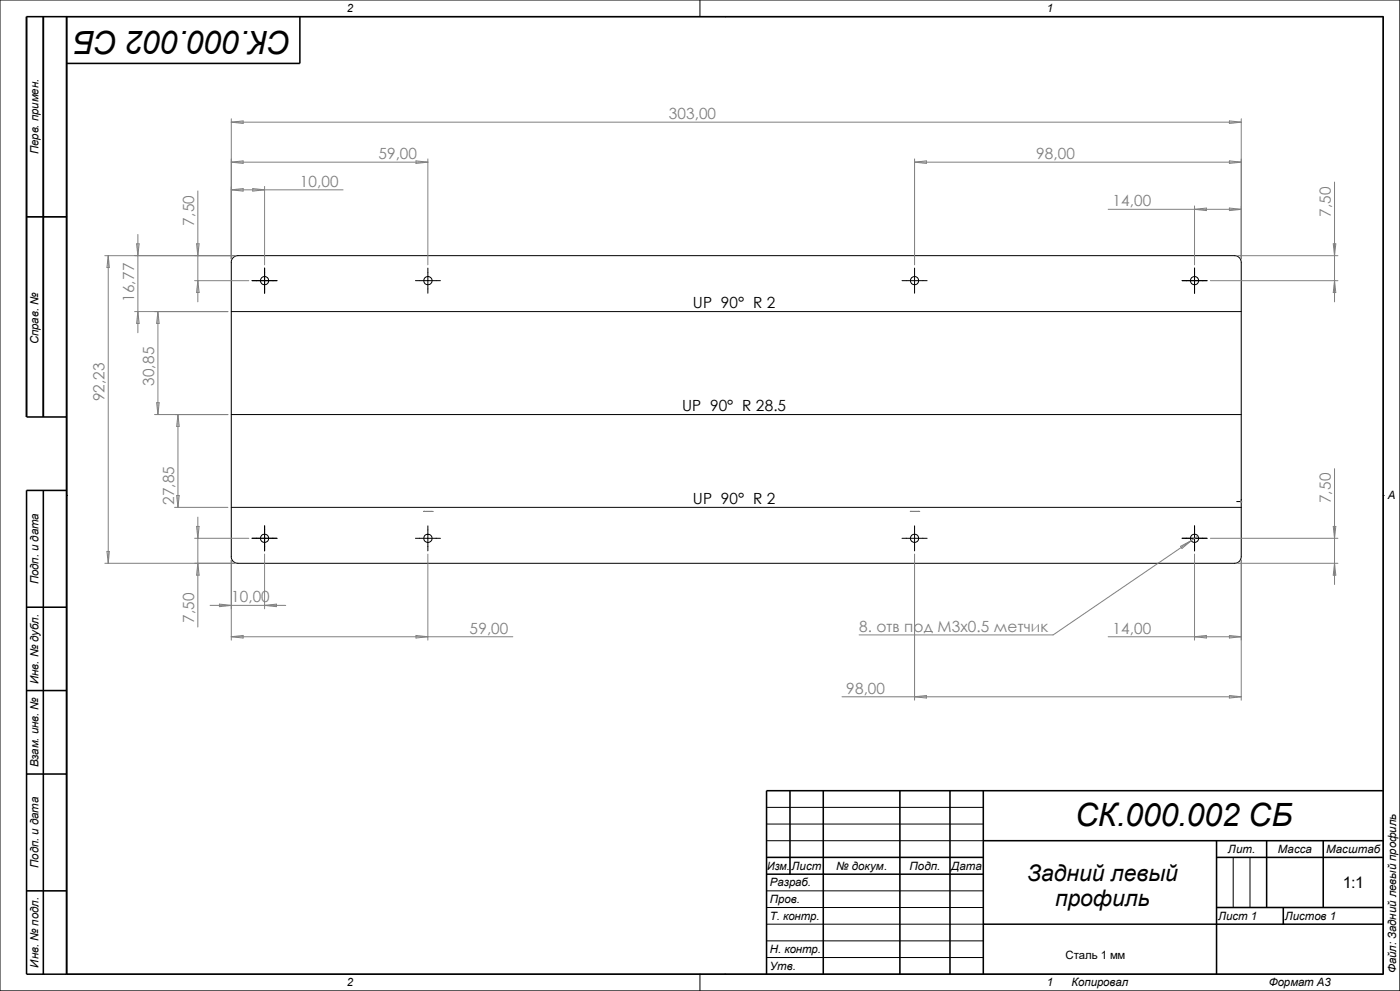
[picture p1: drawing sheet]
<svg xmlns="http://www.w3.org/2000/svg" width="420mm" height="297mm" viewBox="0 0 420 297" stroke-linecap="round" stroke-linejoin="round" font-family="sans-serif">
<g fill="none" stroke="#000" stroke-width=".3">
<path d="M0 0h419.9v297h-419.9zM20 5h395v287h-395zM210 0v5M217.5 5h.1M8 65h12M69.9 77.2l.7-.4 .8-.2h299a2.02 2.02 0 0 1 2 2v88.2a1.95 1.95 0 0 1-2 2h-299a1.89 1.89 0 0 1-2-2v-88.6zM69.4 93.4h303M75.6 84.1h7.5M79.4 80.3v7.6M124.6 84.1h7.5M128.4 80.3v7.6M270.6 84.1h7.5"/>
<path d="M274.4 80.3v7.6M354.6 84.1h7.5M358.4 80.3v7.6M69.4 124.2h303M20 148.5h.1M69.4 152.1h303M79.4 157.6v7.5M128.4 157.6v7.5M274.4 157.6v7.5M358.4 157.6v7.5M371 150.3h1.4M415 148.5h.1"/>
<path d="M75.6 161.3h7.5M124.6 161.3h7.5M270.6 161.3h7.5M354.6 161.3h7.5M230 247h65M230 242h65M230 252h65M370 257v15M375 257v15M230 272h65M230 267h65M230 277h65"/>
<path d="M210 292v5M217.5 292h.1M230 287h65M230 282h65"/>
<circle cx="79.4" cy="84.1" r="1.26"/>
<circle cx="128.4" cy="84.1" r="1.26"/>
<circle cx="274.4" cy="84.1" r="1.26"/>
<circle cx="358.4" cy="84.1" r="1.26"/>
<circle cx="79.4" cy="161.3" r="1.24"/>
<circle cx="128.4" cy="161.3" r="1.24"/>
<circle cx="274.4" cy="161.3" r="1.24"/>
<circle cx="358.4" cy="161.3" r="1.24"/>
</g>
<g fill="none" stroke="#000" stroke-width=".47">
<path d="M13 5v120M20 5v287M90 5v14h-70M8 65h12M20 125h-12v-120h407v287h-407v-145h12M13 147v145M8 182h12M8 207h12M8 232h12M237 237v25M247 237v55M270 237v55"/>
<path d="M285 237v55M295 237v55M415 237h-185v55M230 257h65M295 252h120M365 252v40M365 257h50M380 252v20M397 252v20M8 267h12M230 262h65M295 277h120"/>
<path d="M365 272h50M385 272v5"/>
</g>
<g fill="none" stroke="#808080" stroke-width=".3">
<path d="M69.4 35.6v42M69.4 36.6l3.5-.4v.8zM69.4 36.6h303M368.8 36.2l3.6 .4-3.6 .4zM372.4 35.6v42M59.4 57.2v33.3M69.4 48.6l3.5-.4v.8zM69.4 56.9l3.5-.4v.8zM69.4 56.9h33.5M69.4 48.6h59M75.8 56.5l3.6 .4-3.6 .4zM79.4 55.9v23.5"/>
<path d="M124.8 48.2l3.6 .4-3.6 .4zM128.4 47.6v31.8M274.4 48.6l3.5-.4v.8zM274.4 48.6h98M274.4 47.6v31.8M368.8 48.2l3.6 .4-3.6 .4zM400.3 54.6v35.9M31.5 76.6h38.9M32.5 76.6l.3 3.6h-.7zM32.5 76.6v92.2M41 73.1h.7l-.3 3.5zM41.4 70.3v29.4"/>
<path d="M59 73.1h.7l-.3 3.5zM332.4 62.7h40M358.4 62.7l3.5-.3v.7zM358.4 61.7v17.7M368.8 62.4l3.6 .3-3.6 .4zM371.3 76.6h30.1M400 73.1h.7l-.4 3.5zM40.4 93.4h28M41.4 93.4l.3 3.5h-.7zM47.4 93.4v30.8M47.4 93.4l.4 3.5h-.8zM58.4 84.1h16.2"/>
<path d="M59.4 84.1l.3 3.6h-.7zM363.1 84.1h38.3M400.3 84.1l.4 3.6h-.7zM46.4 124.2h22M47 120.7h.8l-.4 3.5zM53.4 124.2l.4 3.6h-.8zM53.4 124.2v27.9M52.4 152.1h16M53 148.5h.8l-.4 3.6zM59 157.8h.7l-.3 3.5zM59.4 155v32.9M127.1 153.3h.1"/>
<path d="M127.1 153.3h2.5M129.6 153.3h.1M273.1 153.3h2.5M273.1 153.3h.1M275.6 153.3h.1M372.2 150.3h.3M372.2 150.2l.3 .3M372.4 150.2v.3M372.5 150.2l-.3 .3M400 157.8h.7l-.4 3.5zM400.3 140.5v34.7M31.5 168.8h38.9"/>
<path d="M32.1 165.3h.7l-.3 3.5zM58.4 161.3h16.2M59.4 168.8l.3 3.6h-.7zM69.4 167.9v24M79.4 166.1v16.4M128.4 166.1v25.8M274.4 166.1v43.7M354.2 163.7l3.1-1.6-2.7 2.3zM357.3 162.1l-41.4 28.2h-58.2M358.4 166.1v25.8M359.4 160.7l-2.1 1.4M363.1 161.3h38.3"/>
<path d="M371.3 168.8h30.1M372.4 167.9v41.9M400.3 168.8l.4 3.6h-.7zM63 181.4h22.7M65.8 181.1l3.6 .3-3.6 .4zM69.4 190.8l3.5-.3v.7zM69.4 190.8h84.4M79.4 181.4l3.5-.3v.7zM124.8 190.5l3.6 .3-3.6 .4zM332.4 190.8h40M358.4 190.8l3.5-.3v.7zM368.8 190.5l3.6 .3-3.6 .4z"/>
<path d="M252.6 208.8h119.8M274.4 208.8l3.5-.4v.8zM368.8 208.4l3.6 .4-3.6 .4z"/>
</g>
<g font-size="9.6">
<text x="87.4" y="9.3" transform="rotate(-180 87.4 9.3)">СК.000.002 СБ</text>
<text x="322.5" y="247.7">СК.000.002 СБ</text>
</g>
<g font-size="6.9">
<text x="308.1" y="264">Задний левый</text>
<text x="316.5" y="271.5">профиль</text>
</g>
<text font-size="4.8" x="402.8" y="266.1">1:1</text>
<g font-size="4.6" fill="#808080">
<text x="200.6" y="35.7">303,00</text>
<text x="113.5" y="47.7">59,00</text>
<text x="310.8" y="47.7">98,00</text>
<text x="90" y="56">10,00</text>
<text x="333.7" y="61.8">14,00</text>
<text x="399.2" y="64.9" transform="rotate(-90 399.2 64.9)">7,50</text>
<text x="58.3" y="67.6" transform="rotate(-90 58.3 67.6)">7,50</text>
<text x="40.3" y="90.4" transform="rotate(-90 40.3 90.4)">16,77</text>
<text x="46.3" y="115.6" transform="rotate(-90 46.3 115.6)">30,85</text>
<text x="31.4" y="120.3" transform="rotate(-90 31.4 120.3)">92,23</text>
<text x="52.3" y="151.3" transform="rotate(-90 52.3 151.3)">27,85</text>
<text x="399.2" y="150.8" transform="rotate(-90 399.2 150.8)">7,50</text>
<text x="69.3" y="180.5">10,00</text>
<text x="58.3" y="186.6" transform="rotate(-90 58.3 186.6)">7,50</text>
<text x="140.9" y="189.9">59,00</text>
<text x="257.7" y="189.4">8. отв под M3x0.5 метчик</text>
<text x="333.7" y="189.9">14,00</text>
<text x="253.9" y="207.9">98,00</text>
</g>
<g font-size="4.6">
<text x="207.9" y="92.5">UP 90° R 2</text>
<text x="204.6" y="123.3">UP 90° R 28.5</text>
<text x="207.9" y="151.1">UP 90° R 2</text>
</g>
<g font-size="3.4">
<text x="104" y="3.6">2</text>
<text x="314" y="3.6">1</text>
<text x="11.6" y="46.3" transform="rotate(-90 11.6 46.3)">Перв. примен.</text>
<text x="11.6" y="103.2" transform="rotate(-90 11.6 103.2)">Справ. №</text>
<text x="416.3" y="149.6">A</text>
<text x="11.6" y="175.1" transform="rotate(-90 11.6 175.1)">Подп. и дата</text>
<text x="11.6" y="205" transform="rotate(-90 11.6 205)">Инв. № дубл.</text>
<text x="11.6" y="230" transform="rotate(-90 11.6 230)">Взам. инв. №</text>
<text x="368.4" y="255.6">Лит.</text>
<text x="383.3" y="255.6">Масса</text>
<text x="397.8" y="255.6">Масштаб</text>
<text x="11.6" y="260.1" transform="rotate(-90 11.6 260.1)">Подп. и дата</text>
<text x="230.2" y="260.6">Изм.</text>
<text x="237.4" y="260.6">Лист</text>
<text x="250.8" y="260.6">№ докум.</text>
<text x="272.8" y="260.6">Подп.</text>
<text x="285.3" y="260.6">Дата</text>
<text x="231" y="265.6">Разраб.</text>
<text x="231" y="275.6">Т. контр.</text>
<text x="231" y="270.6">Пров.</text>
<text x="365.5" y="275.6">Лист 1</text>
<text x="385.5" y="275.6">Листов 1</text>
<text x="231" y="285.6">Н. контр.</text>
<text x="319.7" y="287.5">Сталь 1 мм</text>
<text x="11.6" y="290" transform="rotate(-90 11.6 290)">Инв. № подл.</text>
<text x="231" y="290.6">Утв.</text>
<text x="418.8" y="291.7" transform="rotate(-90 418.8 291.7)">Файл: Задний левый профиль</text>
<text x="104" y="295.6">2</text>
<text x="314" y="295.6">1</text>
<text x="321.4" y="295.6">Копировал</text>
<text x="380.6" y="295.6">Формат А3</text>
</g>
</svg>
